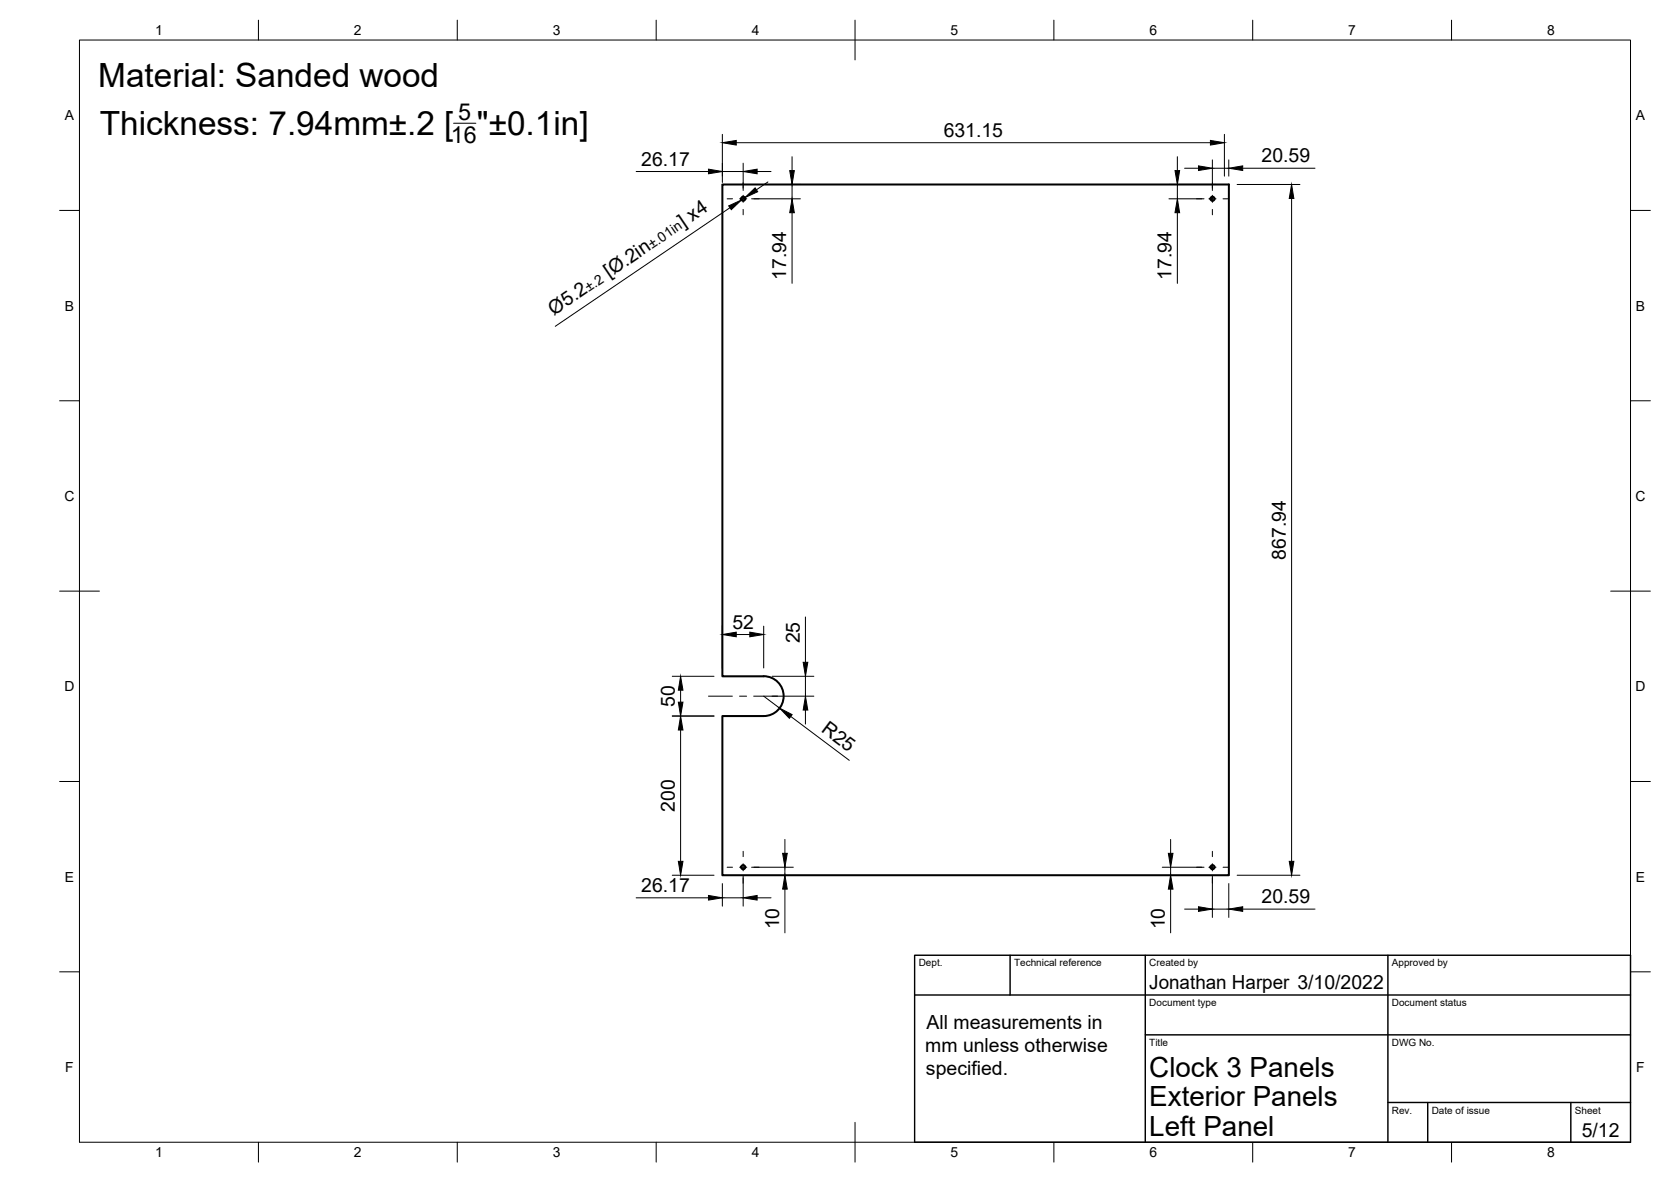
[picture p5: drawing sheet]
<svg xmlns="http://www.w3.org/2000/svg" width="420mm" height="297mm" viewBox="0 0 420 297" stroke-linecap="round" stroke-linejoin="round" font-family="sans-serif">
<!-- layer: Visible -->
<g fill="none" stroke="#000" stroke-width=".51">
<path d="M192 169.9a5 5 0 0 1 5 5 5 5 0 0 1-5 5h-10.4v40h127.4v-173.5h-127.4v123.6h10.4"/>
<circle cx="186.9" cy="49.9" r=".52"/>
<circle cx="304.9" cy="49.9" r=".52"/>
<circle cx="186.9" cy="217.9" r=".52"/>
<circle cx="304.9" cy="217.9" r=".52"/>
</g>
<!-- layer: Border -->
<g fill="none" stroke="#000" stroke-width=".25">
<path d="M20 10.1h390v276.9h-390zM65 5.1v5M115 5.1v5M165 5.1v5M215 5.1v10M265 5.1v5M315 5.1v5M365 5.1v5M15 52.9h5M410 52.9h5M15 100.7h5M410 100.7h5"/>
<path d="M15 148.6h10M405 148.6h10M15 196.4h5M410 196.4h5M15 244.2h5M410 244.2h5M65 287v5M115 287v5M165 287v5M215 282.1v9.9M265 287v5M315 287v5"/>
<path d="M365 287v5"/>
</g>
<!-- layer: TitleBlock -->
<path d="M230 240.1h180v46.9h-180zM230 250h180M254 240.1v9.9M288 240.1v46.9M349 240.1v46.9M288 260.1h122M349 277.1h61M359 277.1v9.9M395 277.1v9.9" fill="none" stroke="#000" stroke-width=".36"/>
<!-- layer: Annotations -->
<path d="M114 31h5.7" fill="none" stroke="#000" stroke-width=".25"/>
<!-- layer: Dimensions -->
<g fill="none" stroke="#000" stroke-width=".25">
<path d="M181.6 33.8v12.1M185.1 35.9h119.3M199.2 39.4v3.5M296 39.4v3.5M307.9 33.8v10.5M160 43.1h18.1M181.6 43.1h5.3M183.5 52.2l-43.9 29.8M186.9 41v6.9M187.3 49.7l-.9 .6M189 50h12.3M190.4 43.1h3.5"/>
<path d="M193.1 45.7l-2.9 2M198.7 46.4h2.6M199.2 46.4v3.6M199.2 53.5v17.7M293.9 46.4h11.9M293.9 50h8.8M296 46.4v3.6M296 53.5v17.7M297.9 42.3h3.4M304.8 40.2v7.7M304.8 42.3h4.2M309 40.2v4.1"/>
<path d="M311.1 46.4h15.8M312.5 42.3h18.1M324.8 49.9v166.6M181.6 157.4v10.5M185.1 159.5h3.4M192 157.4v10.5M202.5 155.1v11.3M169 179.9h10.5M169 170h10.5M171.1 173.4v3.1M192 174.9l4 3.1M194.1 170h10.5"/>
<path d="M194.1 174.9h10.5M202.5 170v4.9M202.5 178.4v3.6M171.1 183.5v33M198.8 180.1l14.8 11M169 219.9h10.5M189 217.9h10.5M197.4 211v3.4M197.4 217.9v2M292.2 217.9h10.5M294.3 211v3.4M294.3 217.9v2"/>
<path d="M311.1 219.9h15.8M160 225.6h18.1M181.6 222v5.7M181.6 225.6h5.3M186.9 220.1v7.6M190.4 225.6h3.5M197.4 223.4v11M294.3 223.4v11M297.9 228.5h3.4M304.8 220.1v10.5M304.8 228.5h4.2M309 222v8.6"/>
<path d="M312.5 228.5h18.1"/>
</g>
<g fill="#000" stroke="#000" stroke-width=".25">
<path d="M181.6 35.9l3.5-.6v1.2zM304.4 35.3l3.5 .6-3.5 .6zM178.1 42.5l3.5 .6-3.5 .6zM183.2 51.7l3.2-1.4-2.5 2.4zM187.3 49.7l2.6-2.5 .6 1zM186.9 43.1l3.5-.6v1.2zM198.6 42.9h1.1l-.5 3.5zM199.2 50l.5 3.5h-1.1zM295.4 42.9h1.2l-.6 3.5zM296 50l.6 3.5h-1.2zM301.3 41.7l3.5 .6-3.5 .5zM309 42.3l3.5-.6v1.1z"/>
<path d="M324.8 46.4l.5 3.5h-1.1zM181.6 159.5l3.5-.6v1.1zM188.5 158.9l3.5 .6-3.5 .5zM170.6 176.5h1.1l-.6 3.4zM171.1 170l.6 3.4h-1.1zM196 178l3.2 1.6-.7 .9zM202.5 174.9l.6 3.5h-1.1zM202 166.4h1.1l-.6 3.6zM171.1 179.9l.6 3.6h-1.1zM170.6 216.5h1.1l-.6 3.4zM196.8 214.4h1.2l-.6 3.5zM293.8 214.4h1.1l-.6 3.5z"/>
<path d="M324.2 216.5h1.1l-.5 3.4zM178.1 225l3.5 .6-3.5 .6zM186.9 225.6l3.5-.6v1.2zM197.4 219.9l.6 3.5h-1.2zM294.3 219.9l.6 3.5h-1.1zM301.3 227.9l3.5 .6-3.5 .5zM309 228.5l3.5-.6v1.1z"/>
</g>
<!-- layer: Center Lines -->
<g fill="none" stroke="#000" stroke-width=".25">
<path d="M182.8 50h1.4M186 50h1.8M186.9 45.9v1.4M186.9 49.1v1.7M186.9 52.6v1.4M189.5 50h1.4M300.8 50h1.4M304 50h1.8M304.8 45.9v1.4M304.8 49.1v1.7M304.8 52.6v1.4M307.5 50h1.4"/>
<path d="M178.1 174.9h6M185.9 174.9h1.8M189.5 174.9h6M182.8 217.9h1.4M186 217.9h1.8M186.9 213.9v1.4M186.9 217.1v1.7M189.5 217.9h1.4M300.8 217.9h1.4M304 217.9h1.8M304.8 213.9v1.4M304.8 217.1v1.7"/>
<path d="M307.5 217.9h1.4M186.9 220.6v1.4M304.8 220.6v1.4"/>
</g>
<g font-size="8.4">
<text x="24.7" y="22">Material: Sanded wood</text>
<text x="25.1" y="34">Thickness: 7.94mm±.2 [</text>
<text x="119.9" y="34">&quot;±0.1in]</text>
</g>
<g font-size="7">
<text x="289" y="270.6">Clock 3 Panels</text>
<text x="289" y="278.1">Exterior Panels</text>
<text x="289" y="285.5">Left Panel</text>
</g>
<g font-size="5.9">
<text x="113.4" y="36">16</text>
<text x="115.2" y="30.3">5</text>
</g>
<g font-size="4.9">
<text x="237.3" y="34.4">631.15</text>
<text x="161.2" y="41.6">26.17</text>
<text x="317.2" y="40.8">20.59</text>
<text x="171.8" y="57.3" transform="rotate(-34 171.8 57.3)">] x4</text>
<text x="153.2" y="69.9" transform="rotate(-34 153.2 69.9)">[Ø.2in</text>
<text x="197.7" y="70.3" transform="rotate(-90 197.7 70.3)">17.94</text>
<text x="294.6" y="70.3" transform="rotate(-90 294.6 70.3)">17.94</text>
<text x="139.3" y="79.4" transform="rotate(-34 139.3 79.4)">Ø5.2</text>
<text x="323.3" y="140.6" transform="rotate(-90 323.3 140.6)">867.94</text>
<text x="184.1" y="158">52</text>
<text x="201.1" y="161.7" transform="rotate(-90 201.1 161.7)">25</text>
<text x="169.7" y="177.7" transform="rotate(-90 169.7 177.7)">50</text>
<text x="206.3" y="183.8" transform="rotate(37 206.3 183.8)">R25</text>
<text x="169.7" y="204" transform="rotate(-90 169.7 204)">200</text>
<text x="161.2" y="224.2">26.17</text>
<text x="317.2" y="227">20.59</text>
<text x="195.9" y="233.6" transform="rotate(-90 195.9 233.6)">10</text>
<text x="292.9" y="233.6" transform="rotate(-90 292.9 233.6)">10</text>
<text x="289" y="248.5">Jonathan Harper 3/10/2022</text>
<text x="233" y="258.5">All measurements in</text>
<text x="232.6" y="264.3">mm unless otherwise</text>
<text x="232.8" y="270.2">specified.</text>
<text x="397.7" y="285.7">5/12</text>
</g>
<g font-size="3.5">
<text x="39" y="8.8">1</text>
<text x="89" y="8.8">2</text>
<text x="139" y="8.8">3</text>
<text x="189" y="8.8">4</text>
<text x="239" y="8.8">5</text>
<text x="289" y="8.8">6</text>
<text x="339" y="8.8">7</text>
<text x="389" y="8.8">8</text>
<text x="16.3" y="30.2">A</text>
<text x="411.3" y="30.2">A</text>
<text x="164" y="62.6" transform="rotate(-34 164 62.6)">±.01in</text>
<text x="148.1" y="73.4" transform="rotate(-34 148.1 73.4)">±.2</text>
<text x="16.3" y="78">B</text>
<text x="411.3" y="78">B</text>
<text x="16.2" y="125.9">C</text>
<text x="411.2" y="125.9">C</text>
<text x="16.2" y="173.7">D</text>
<text x="411.2" y="173.7">D</text>
<text x="16.3" y="221.6">E</text>
<text x="411.3" y="221.6">E</text>
<text x="16.4" y="269.4">F</text>
<text x="411.4" y="269.4">F</text>
<text x="39" y="290.8">1</text>
<text x="89" y="290.8">2</text>
<text x="139" y="290.8">3</text>
<text x="189" y="290.8">4</text>
<text x="239" y="290.8">5</text>
<text x="289" y="290.8">6</text>
<text x="339" y="290.8">7</text>
<text x="389" y="290.8">8</text>
</g>
<g font-size="2.5">
<text x="231" y="242.9">Dept.</text>
<text x="255" y="242.9">Technical reference</text>
<text x="289" y="242.9">Created by</text>
<text x="350" y="242.9">Approved by</text>
<text x="289" y="252.8">Document type</text>
<text x="350" y="252.8">Document status</text>
<text x="289" y="262.9">Title</text>
<text x="350" y="262.9">DWG No.</text>
<text x="350" y="279.9">Rev.</text>
<text x="360" y="279.9">Date of issue</text>
<text x="396" y="279.9">Sheet</text>
</g>
</svg>
